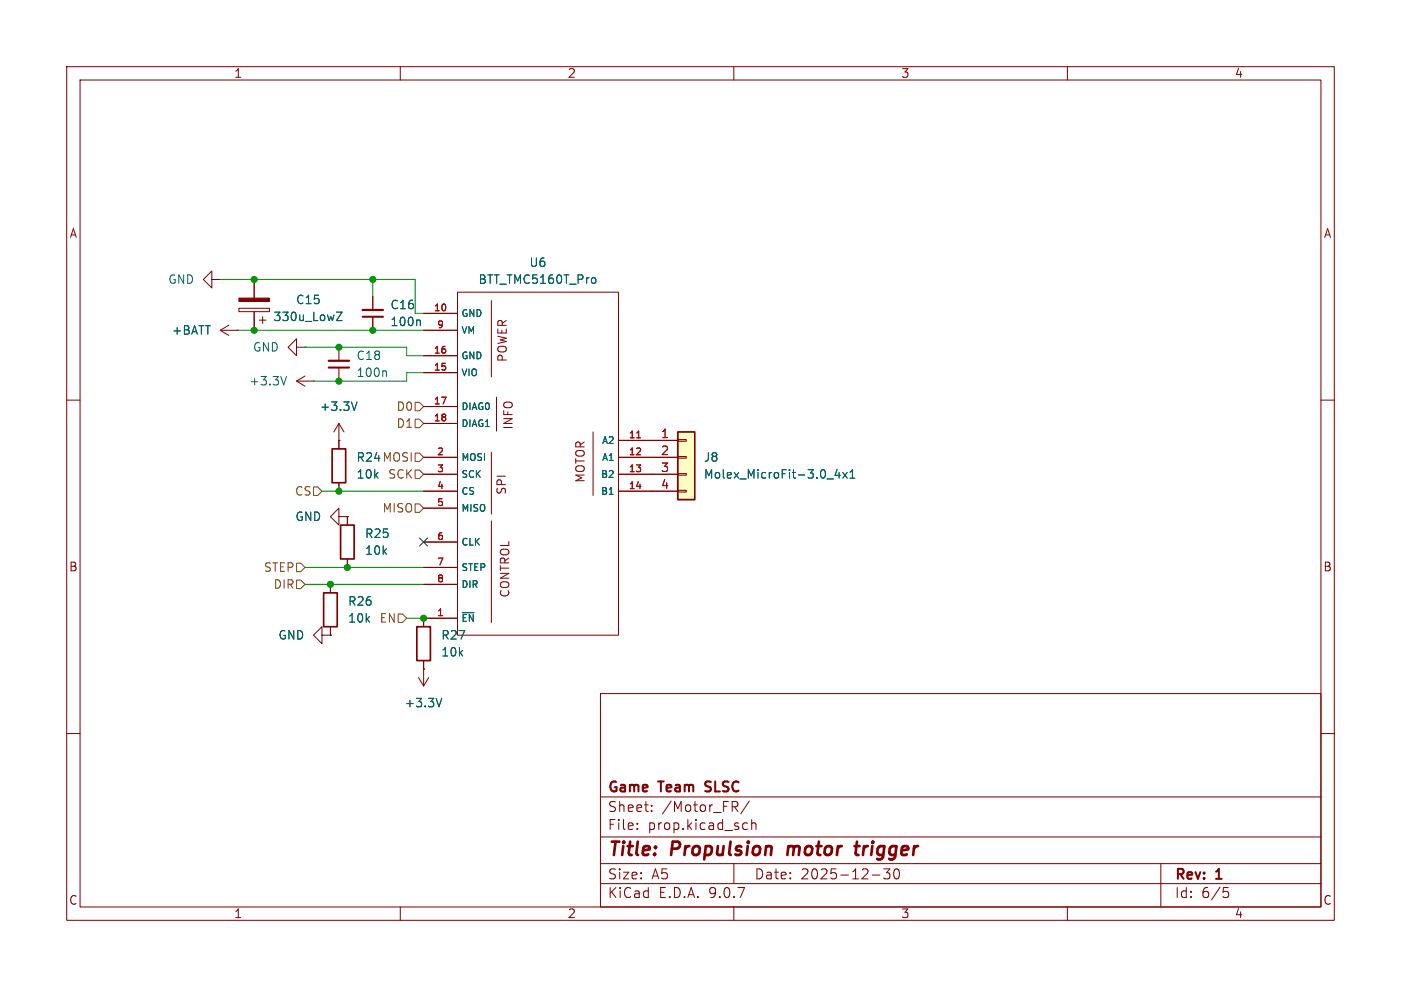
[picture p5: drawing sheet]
<svg xmlns="http://www.w3.org/2000/svg" width="210mm" height="148mm" viewBox="0 0 210 148" stroke-linecap="round" stroke-linejoin="round" font-family="sans-serif">
<g fill="none" stroke="#840000" stroke-width=".15">
<path d="M10 10h190v128h-190zM12 12h186v124h-186zM60 10v2M110 10v2M160 10v2M63.5 47h5.1M63.5 49.5h5.1M63.5 53.3h5.1M63.5 55.9h5.1M68.6 43.8h24.1v51.5h-24.1zM73.7 45.1v11.4M74.4 59.6v5"/>
<path d="M10 60h2M50.8 77.5v-1.3l-1.3 1.3 1.3 1.2v-1.2h1.3M52.1 77.5h.1M63.5 61h5.1M63.5 63.5h5.1M63.5 68.6h5.1M63.5 71.1h5.1M63.5 73.7h5.1M63.5 76.2h5.1M73.7 67.8v9.3M73.7 78.1v15.2M74.5 71.4h1.3"/>
<path d="M88.9 64.8v9.5M92.7 68.6h5.1M92.7 71.1h5.1M92.7 73.7h5.1M92.7 66h5.1M198 60h2M48.3 95.3v-1.3l-1.3 1.3 1.3 1.2v-1.2h1.2M49.5 95.3h.1M49.5 87.6v1.3M49.5 94v1.3M63.5 81.3h5.1M63.5 85.1h5.1"/>
<path d="M63.5 87.6h5.1M63.5 92.7h5.1M10 110h2M90 104h108v32h-108zM90 119.5h108M198 110h2M60 136v2M90 132.5h108M90 129.5h108M90 125.5h108M95.5 124.2v.2M95.5 123.5v.1"/>
<path d="M97.7 121.5v.2M97.7 120.8v.1M110 136v2M110 129.5v3M110.1 121l.5 .7M110.3 120.2a.41 .41 0 0 1 .3 .4 .41 .41 0 0 1-.3 .4M111.6 123.4l.4 .1M112 124.3l-.4 .1M112.3 120.1l-1.3 1.9M112.7 123.5a.37 .37 0 0 1 .6 .1v.8M112.7 122.9v1.5M130.8 131.2h1.1"/>
<path d="M133.4 130.3l-.5 .6a.41 .41 0 0 1 .5 .2v.4l-.1 .2-.6 .1-.2-.2M134.1 130.4a1.02 1.02 0 0 0 .2 1.4h.2a.91 .91 0 0 0 .2-1.4M160 136v2M174 129.5v6.5M183.4 133.1h.7M183.5 133.7h.4l.3 .2v.4l-.2 .2-.5 .1"/>
</g>
<path d="M118.2 126.9l-.2 1.3M128.1 126.9h.8M128.5 126.2l-.3 1.7 .1 .2 .4 .1" fill="none" stroke="#840000" stroke-width=".4"/>
<path d="M105.7 118.6l.2 .1M105.8 117.3v.5" fill="none" stroke="#840000" stroke-width=".3"/>
<path d="M48.5 88.9h2v5.1h-2z" fill="none" stroke="#840000" stroke-width=".25"/>
<path d="M89.1 41.6l.2 .3v.3l-.2 .3M69.3 91.9h1.8" fill="none" stroke="#006464" stroke-width=".15"/>
<path d="M95.4 65.7h.6" fill="none" stroke="#a90000" stroke-width=".15"/>
<path d="M101.6 64.8h2.5v10.1h-2.5z" fill="#ffffc2"/>
<path d="M49.8 67.3h2v5.1h-2zM51.1 78.7h2v5.1h-2zM101.6 64.8h2.5v10.1h-2.5zM62.5 94h2v5.1h-2z" fill="none" stroke="#840000" stroke-width=".25"/>
<g fill="none" stroke="#840000" stroke-width=".15">
<path d="M31.7 41.9v-1.3l-1.2 1.3 1.2 1.3v-1.3h1.3M33 41.9h.1M33 49.5l1.3 .8M33 49.5h2.6M34.3 48.8l-1.3 .7M35.6 49.5h.1M35.8 46.2h4.6v.5h-4.6zM38.1 41.9v2.8M38.1 46.7v2.8M38.9 48h1M39.4 47.5v1M44.4 52.1v-1.3l-1.2 1.3 1.2 1.2v-1.2h1.3"/>
<path d="M44.4 57.2l1.3 .7M44.4 57.2h2.6M45.7 52.1h.1M45.7 56.4l-1.3 .8M47 57.2h.1M50.8 52.1v2M50.8 55.1v2.1M55.9 44.5v2M55.9 47.5v2M63.5 49.5h5.1M63.5 47h5.1M63.5 53.3h5.1"/>
<path d="M63.5 55.9h5.1M50.8 66h.1M50.8 63.5v3.8M50.8 72.4v1.3M50.8 63.5l-.8 1.3M50.8 63.5l.8 1.3M52.1 77.5h.1M52.1 77.5v1.2M63.5 68.6h5.1M63.5 71.1h5.1M63.5 73.7h5.1M63.5 61h5.1"/>
<path d="M63.5 63.5h5.1M63.5 76.2h5.1M92.7 66h8.9M92.7 68.6h8.9M92.7 71.1h8.9M92.7 73.7h8.9M101.6 65.9h1.3v.3h-1.3zM101.6 68.5h1.3v.2h-1.3zM101.6 71h1.3v.2h-1.3zM101.6 73.5h1.3v.3h-1.3zM49.5 95.3h.1M49.5 87.6v1.3"/>
<path d="M49.5 94v1.3M52.1 83.8v1.3M63.5 99.1v3.8M63.5 81.3h5.1M63.5 85.1h5.1M63.5 87.6h5.1M68.6 92.7h-5.1v1.3M62.7 101.6l.8 1.3M63.5 100.3h.1M64.3 101.6l-.8 1.3"/>
</g>
<g fill="none" stroke="#006464" stroke-width=".15">
<path d="M42.9 56.5l-.4 1.2M50.4 46.8h.9l-.9 1.3h.9M57.7 55.6l.2 .2v.7M62.8 48l.2 .2v.6M89.1 41.6l.2 .3v.3l-.2 .3M53.5 60.3l-.4 1.2M124 71.8h.9M125.5 70.4l-.3 .9h.8M125.8 70.9v.8M126.3 70.9l.7 .8M127 70.9l-.7 .8M127.4 71.7h.7"/>
<path d="M127.4 70.8l.4-.4v1.3M69.3 91.9h1.8M66.2 104.7l-.4 1.3"/>
</g>
<path d="M35.8 44.7h4.6v.5h-4.6z" fill="#840000" stroke="#840000" stroke-width=".15"/>
<path d="M49.3 55.1h3M54.4 47.5h3" fill="none" stroke="#840000" stroke-width=".3"/>
<path d="M49.3 54.1h3M54.4 46.5h3" fill="none" stroke="#840000" stroke-width=".33"/>
<path d="M47 73h.6l.7 .7-.7 .6h-.6zM62.2 70.5h.7l.6 .6-.6 .7h-.7zM62.2 75.6h.7l.6 .6-.6 .6h-.7zM62.2 67.9h.7l.6 .7-.6 .6h-.7zM62.2 60.3h.7l.6 .7-.6 .6h-.7zM62.2 62.9h.7l.6 .6-.6 .6h-.7zM44.4 84.5h.7l.6 .6-.6 .6h-.7zM44.4 87h.7l.6 .6-.6 .7h-.7zM59.7 92.1h.6l.7 .6-.7 .6h-.6z" fill="none" stroke="#725600" stroke-width=".15"/>
<path d="M33 41.9h29.2v5.1h1.3M35.6 49.5h27.9M45.7 52.1h15.3v1.2h2.5M55.9 41.9v2.6M63.5 55.9h-2.5v1.3h-14M48.3 73.7h15.2M45.7 87.6h17.8M45.7 85.1h17.8M61 92.7h2.5" fill="none" stroke="#009600" stroke-width=".15"/>
<path d="M62.9 80.7l1.2 1.2M64.1 80.7l-1.2 1.2" fill="none" stroke="#000084" stroke-width=".15"/>
<path d="M95.4 65.7h.6" fill="none" stroke="#a90000" stroke-width=".15"/>
<g fill="#009600" stroke="#009600" stroke-width=".15">
<circle cx="55.9" cy="41.9" r=".46"/>
<circle cx="55.9" cy="49.5" r=".46"/>
<circle cx="63.5" cy="92.7" r=".46"/>
<circle cx="49.5" cy="87.6" r=".46"/>
<circle cx="50.8" cy="73.7" r=".46"/>
<circle cx="52.1" cy="85.1" r=".46"/>
<circle cx="50.8" cy="52.1" r=".46"/>
<circle cx="50.8" cy="57.2" r=".46"/>
<circle cx="38.1" cy="41.9" r=".46"/>
<circle cx="38.1" cy="49.5" r=".46"/>
</g>
<g font-size="2.8" fill="#840000">
<text x="91" y="128.9">Title:</text>
<text x="100.7" y="128.9">Propulsion</text>
<text x="118.9" y="128.9">motor</text>
<text x="129.9" y="128.9">trigger</text>
</g>
<g font-size="2.1" fill="#840000">
<text x="91" y="119.2">Game</text>
<text x="98.9" y="119.2">Team</text>
<text x="106.4" y="119.2">SLSC</text>
<text x="91" y="124.7">File:</text>
<text x="91" y="122">Sheet:</text>
<text x="97.1" y="124.7">prop.kicad_sch</text>
<text x="99.2" y="122">/Motor_FR/</text>
<text x="91" y="134.9">KiCad</text>
<text x="91" y="132.1">Size:</text>
<text x="97.7" y="132.1">A5</text>
<text x="98.7" y="134.9">E.D.A.</text>
<text x="106.3" y="134.9">9.0.7</text>
<text x="113" y="132.1">Date:</text>
<text x="120" y="132.1">2025-12-30</text>
<text x="176" y="132.3">Rev:</text>
<text x="176" y="134.9">Id:</text>
<text x="180.1" y="134.9">6/5</text>
<text x="182.4" y="132.3">1</text>
</g>
<g font-size="1.8" fill="#840000">
<text x="35" y="11.9">1</text>
<text x="85" y="11.9">2</text>
<text x="135" y="11.9">3</text>
<text x="185" y="11.9">4</text>
<text x="10.3" y="35.9">A</text>
<text x="198.4" y="35.9">A</text>
<text x="76.2" y="54.4" transform="rotate(-90 76.2 54.4)">POWER</text>
<text x="77.1" y="64.5" transform="rotate(-90 77.1 64.5)">INFO</text>
<text x="76" y="74.8" transform="rotate(-90 76 74.8)">SPI</text>
<text x="87.9" y="72.5" transform="rotate(-90 87.9 72.5)">MOTOR</text>
<text x="10.3" y="85.9">B</text>
<text x="76.6" y="89.7" transform="rotate(-90 76.6 89.7)">CONTROL</text>
<text x="198.3" y="85.9">B</text>
<text x="10.3" y="135.9">C</text>
<text x="35" y="137.9">1</text>
<text x="85" y="137.9">2</text>
<text x="135" y="137.9">3</text>
<text x="185" y="137.9">4</text>
<text x="198.3" y="135.9">C</text>
</g>
<g font-size="1.8" fill="#006464">
<text x="79.3" y="40.2">U6</text>
<text x="25.1" y="42.8">GND</text>
<text x="44.3" y="45.8">C15</text>
<text x="58.4" y="46.6">C16</text>
<text x="71.6" y="42.8">BTT_TMC5160T_Pro</text>
<text x="25.7" y="50.4">+BATT</text>
<text x="37.8" y="52.9">GND</text>
<text x="40.9" y="48.4">330u_LowZ</text>
<text x="58.4" y="49.1">100n</text>
<text x="37.3" y="58">+3.3V</text>
<text x="53.3" y="56.7">100n</text>
<text x="53.3" y="54.2">C18</text>
<text x="47.9" y="61.8">+3.3V</text>
<text x="53.3" y="72">10k</text>
<text x="53.3" y="69.4">R24</text>
<text x="105.4" y="69.4">J8</text>
<text x="105.4" y="72">Molex_MicroFit-3.0_4x1</text>
<text x="44.2" y="78.3">GND</text>
<text x="54.6" y="83.4">10k</text>
<text x="54.6" y="80.9">R25</text>
<text x="52.1" y="93.6">10k</text>
<text x="52.1" y="91">R26</text>
<text x="41.6" y="96.1">GND</text>
<text x="66" y="98.7">10k</text>
<text x="66" y="96.1">R27</text>
<text x="60.6" y="106.3">+3.3V</text>
</g>
<g font-size="1.8" fill="#725600">
<text x="59.4" y="61.8">D0</text>
<text x="59.4" y="64.4">D1</text>
<text x="53.3" y="69.4">R24 MOSI</text>
<text x="58.1" y="72">SCK</text>
<text x="44.1" y="74.5">CS</text>
<text x="57.2" y="77.1">MISO</text>
<text x="39.5" y="86">STEP</text>
<text x="40.9" y="88.5">DIR</text>
<text x="56.8" y="93.6">EN</text>
</g>
<g font-size="1.8" fill="#a90000">
<text x="99" y="65.8">1</text>
<text x="99" y="68.3">2</text>
<text x="99" y="70.9">3</text>
<text x="99" y="73.4">4</text>
</g>
<g font-size="1.4" fill="#a90000">
<text x="64.9" y="46.7">10</text>
<text x="64.9" y="53.1">16</text>
<text x="65.4" y="49.3">9</text>
<text x="64.9" y="55.6">15</text>
<text x="64.9" y="60.7">17</text>
<text x="64.9" y="63.2">18</text>
<text x="94.2" y="65.8">11</text>
<text x="65.4" y="68.3">2</text>
<text x="65.4" y="70.9">3</text>
<text x="94.2" y="68.3">12</text>
<text x="94.2" y="70.9">13</text>
<text x="65.4" y="73.4">4</text>
<text x="65.4" y="75.9">5</text>
<text x="94.2" y="73.4">14</text>
<text x="65.4" y="81">6</text>
<text x="65.4" y="84.8">7</text>
<text x="65.4" y="87.4">8</text>
<text x="65.4" y="92.5">1</text>
</g>
<g font-size="1.4" fill="#006464">
<text x="69.1" y="47.7">GND</text>
<text x="69.1" y="50.3">VM</text>
<text x="69.1" y="54.1">GND</text>
<text x="69.1" y="56.6">VIO</text>
<text x="69.1" y="61.7">DIAG0</text>
<text x="69.1" y="64.2">DIAG1</text>
<text x="69.1" y="69.3">MOSI</text>
<text x="69.1" y="71.9">SCK</text>
<text x="90" y="71.9">B2</text>
<text x="90.1" y="66.8">A2</text>
<text x="90.1" y="69.3">A1</text>
<text x="69.1" y="74.4">CS</text>
<text x="69.1" y="76.9">MISO</text>
<text x="90" y="74.4">B1</text>
<text x="69.1" y="82">CLK</text>
<text x="69.1" y="85.8">STEP</text>
<text x="69.1" y="88.4">DIR</text>
<text x="69.1" y="93.4">~{EN}</text>
</g>
</svg>
